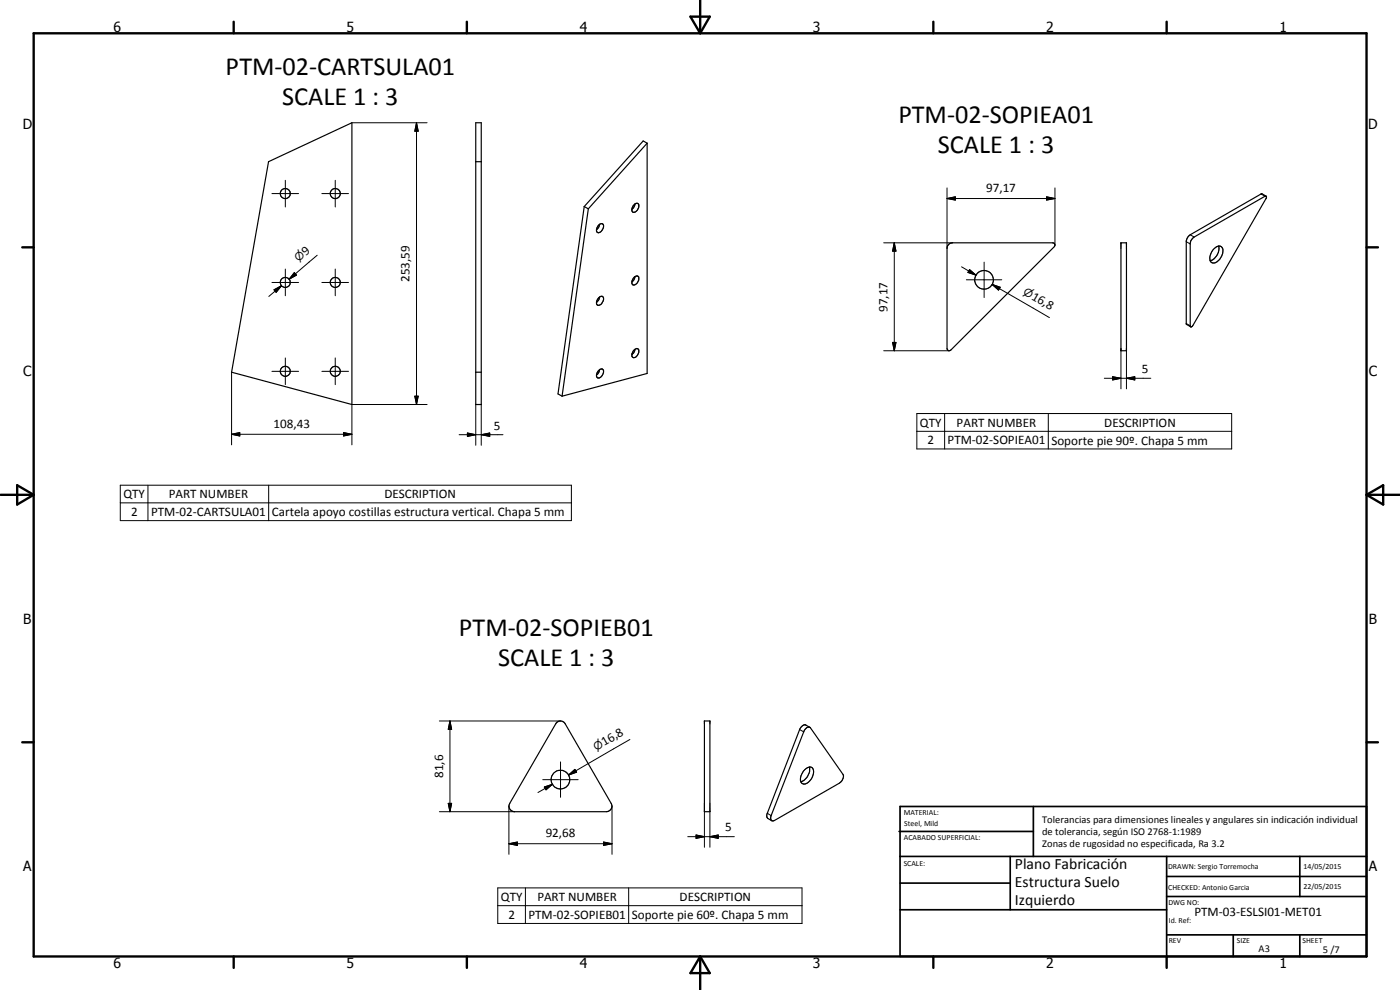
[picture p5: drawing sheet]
<svg xmlns="http://www.w3.org/2000/svg" width="420mm" height="297mm" viewBox="0 0 420 297" stroke-linecap="round" stroke-linejoin="round" font-family="sans-serif">
<g fill="none" stroke="#000" stroke-width=".35">
<path d="M142.8 36.8h1.6v84.6h-1.6zM80.6 48.5l25-11.7v84.6l-36.1-9.7zM142.8 48.5h1.6M194.2 43l-1.2-.7-17.7 19.7M194.2 43l-17.6 19.7M194.2 43v69.1l-25.5 6.8M379.9 58.8l-1.1-.6h-.4l-21.2 12.2-.8 .8-.4 1.1v24.9l1.3 .8M175.3 62l-7.8 56.2 1.2 .7M175.3 62l1.3 .7M176.6 62.7l-7.9 56.2M179.7 67.6a.8 .8 0 0 1 .7-.5 .8 .8 0 0 1 .7 .5 1.9 1.9 0 0 1-1.8 2.2 1.6 1.6 0 0 1 .4-2.2zM179.9 67.3l-.2 .8-.7 .8"/>
<path d="M190.4 61.3l1-.3a1.72 1.72 0 0 1-1 2.7h-.1a.87 .87 0 0 1-.8-.6 .87 .87 0 0 1 .3-.9zM190.6 61.2l-.4 1-.6 .6M284.8 73.2l1.1-.3h30h.4l.3 .5-.2 .6-31 31a.66 .66 0 0 1-.8 .2 .66 .66 0 0 1-.4-.6v-30.1l.1-.5zM336.4 72.9h1.7v32.3h-1.7zM358 71.5l21.6-12.6h.4l.1 .6-22.1 38.2-.6 .4-.2-.2v-25zM364.2 74.8l.3-.3a1.38 1.38 0 0 1 1.8-.6 1.38 1.38 0 0 1 .7 1.8 3.6 3.6 0 0 1-2.9 3.2 1.41 1.41 0 0 1-1-2zM365.7 73.8a3.8 3.8 0 0 1-2.5 4.4M179.7 89.4l1-.5a1.47 1.47 0 0 1-.2 2.3 .82 .82 0 0 1-.8 .4 .82 .82 0 0 1-.7-.5l.2-1zM179.9 89.1l-.2 .8-.7 .8M190.3 83.2a.79 .79 0 0 1 .7-.4 .79 .79 0 0 1 .7 .5 1.76 1.76 0 0 1-1.8 2.2l-.3-.5a2.07 2.07 0 0 1 .7-1.8zM190.6 83l-.4 1-.6 .6M142.8 111.7h1.6"/>
<path d="M179.7 111.2l.8-.5a1.01 1.01 0 0 1 .7 .8 1.01 1.01 0 0 1-.4 1 .94 .94 0 0 1-.7 .9 .94 .94 0 0 1-1.1-.5l.2-1zM179.9 110.9l-.2 .8-.7 .8M190.4 104.9l.9-.3a1.58 1.58 0 0 1-.4 2.5l-.8 .2-.5-.5a2.14 2.14 0 0 1 .8-1.9zM190.6 104.8l-.4 1-.6 .6M167 216.9a1.6 1.6 0 0 1 2.6 .3l13.8 23.8a1.65 1.65 0 0 1-1.4 2.5h-27.6a1.68 1.68 0 0 1-1.4-2.5zM211.4 216.3h1.7v27.2h-1.7zM241.7 218.8a1.1 1.1 0 0 1 1.4-.5l9.9 14a2.23 2.23 0 0 1-1 2.6l-19.6 11.3-.8 .1a1.13 1.13 0 0 1-.2-1.6zM243 218.2l-1.2-.6a1.58 1.58 0 0 0-1.8 1.3l-9.8 25.4 .1 1.1 1.3 .9M241.2 231.3a2.04 2.04 0 0 1 2.6-.9 3.5 3.5 0 0 1-2.6 4.8 1.83 1.83 0 0 1-.6-2.8zM242.9 230.1a4 4 0 0 1-2.5 4.5"/>
<circle cx="85.6" cy="58.1" r="1.51"/>
<circle cx="100.6" cy="58.1" r="1.51"/>
<circle cx="85.6" cy="84.8" r="1.51"/>
<circle cx="100.6" cy="84.8" r="1.51"/>
<circle cx="295.4" cy="84" r="2.81"/>
<circle cx="85.6" cy="111.4" r="1.51"/>
<circle cx="100.6" cy="111.4" r="1.51"/>
<circle cx="168.2" cy="233.9" r="2.8"/>
</g>
<g fill="none" stroke="#000" stroke-width=".3">
<path d="M105.6 36.8h22.6M125 36.8l.5 2.6h-1zM125 36.8v84.6M81.6 58.1h8M85.6 54.1v8M96.6 58.1h8M100.6 54.1v8M284.2 59.6l2.5-.5v.9zM284.2 59.6h32.4M284.2 56.4v18.1M314.1 59.1l2.5 .5-2.5 .4zM316.6 56.4v17.1"/>
<path d="M378.4 58.2l1.2 .7M95.2 76.6l-8.4 7.2M265.2 72.9h20.7M268.4 72.9l.5 2.5h-1zM268.4 72.9v32.3M295.3 78.7v10.6M356 72.5l1.2 .7M357.2 70.4l1.2 .7M81.6 84.8h8M82.2 87l2.3-1.3-1.6 2zM84.5 85.7l-3.8 3.2M85.6 80.7v8"/>
<path d="M88.3 81.8l.7 .7-2.2 1.3zM88.7 82.2l-1.9 1.6M96.6 84.8h8M100.6 80.7v8M288.6 80.1l4.3 2.4M290 83.9h10.6M291 80.9l1.9 1.6-2.4-.8zM297.8 85.3l2.4 .9-.5 .8zM297.8 85.3l2.1 1.3M297.8 85.3l17.1 10M356 97.1l1.2 .6M69.5 111.7v21.8"/>
<path d="M81.6 111.4h8M85.6 107.4v8M96.6 111.4h8M100.6 107.4v8M124.5 118.9h1l-.5 2.5zM265.2 105.2h19.7M267.9 102.7h1l-.5 2.5zM331.4 113.5h14M333.9 113l2.5 .5-2.5 .5zM336.4 104.6v12.1M338.1 113.5l2.5-.5v1zM338.1 104.6v12.1"/>
<path d="M69.5 130.3l2.5-.5v1zM69.5 130.3h36.1M103.1 129.8l2.5 .5-2.5 .5zM128.2 121.4h-22.6v12.1M137.8 130.4h13.1M140.3 129.9l2.5 .5-2.5 .5zM142.8 121.4v12.2M144.4 130.4l2.6-.5v1zM144.4 121.4v12.2M275.2 124.1h94.4v10.6h-94.4zM275.2 129.4h94.4M283.5 124.1v10.6"/>
<path d="M314.6 124.1v10.6M36.1 145.6h135.4v10.6h-135.4zM36.1 150.9h135.4M44.4 145.6v10.6M80.6 145.6v10.6M131.9 216.3h36.3M135 216.3l.5 2.5h-1zM135 216.3v27.2M240 218.9l1.2 .7M162.9 233.9h10.6M163.4 236.1l2.4-.8-1.9 1.7zM165.8 235.3l-4.4 2.5"/>
<path d="M168.2 228.6v10.6M170.6 232.5l1.9-1.7 .5 .9zM172.8 231.3l-2.2 1.2M189 221.9l-18.4 10.6M131.9 243.5h22.5M134.5 241h1l-.5 2.5zM152.7 253.2l2.6-.6v1.1zM152.7 253.2h31M152.7 241.9v14.4M181.1 252.6l2.6 .6-2.6 .5zM183.7 241.9v14.4M206.4 251h14"/>
<path d="M208.9 250.5l2.5 .5-2.5 .5zM211.4 243.5v10.7M213.1 251l2.4-.5v1zM213.1 243.5v10.7M230.3 244l1.1 .7M149.4 266.4h91.3v10.7h-91.3zM149.4 271.7h91.3M157.7 266.4v10.7M188.7 266.4v10.7"/>
</g>
<g fill="none" stroke="#000" stroke-width=".71">
<path d="M10.1 10h400v277h-400zM70.1 6.5v3.5M140.1 6.5v3.5M207.2 5h5.8l-2.9 5zM210.1 0v10M280.1 6.5v3.5M350.1 6.5v3.5M6.7 74.2h3.4M410.1 74.2h3.4M.2 148.5h9.9M5.2 145.6l4.9 2.9-4.9 2.9zM410.1 148.5h10"/>
<path d="M410.1 148.5l5-2.9v5.8zM6.7 222.7h3.4M410.1 222.7h3.4M70.1 287v3.4M140.1 287v3.4M210.1 287v10M210.1 287l2.9 5h-5.8zM280.1 287v3.4M350.1 287v3.4"/>
</g>
<g fill="none" stroke="#000" stroke-width=".51">
<path d="M269.8 249.5h40.3M270.1 242h140v45h-140zM270.1 257h140M303.2 257v16M310.1 242v15M350.1 257v30M390.1 257v12M270.1 265h33.1M270.1 273h80M350.1 269h60M350.1 263h60M350.1 280.5h60"/>
<path d="M370.1 280.5v6.5M390.1 280.5v6.5"/>
</g>
<g fill="#000">
<path d="M125 36.8l.5 2.6h-1zM284.2 59.6l2.5-.5v.9zM268.4 72.9l.5 2.5h-1zM314.1 59.1l2.5 .5-2.5 .4zM82.2 87l2.3-1.3-1.6 2zM88.3 81.8l.7 .7-2.2 1.3zM291 80.9l1.9 1.6-2.4-.8zM297.8 85.3l2.4 .9-.5 .8zM124.5 118.9h1l-.5 2.5zM267.9 102.7h1l-.5 2.5zM333.9 113l2.5 .5-2.5 .5zM338.1 113.5l2.5-.5v1z"/>
<path d="M69.5 130.3l2.5-.5v1zM103.1 129.8l2.5 .5-2.5 .5zM140.3 129.9l2.5 .5-2.5 .5zM144.4 130.4l2.6-.5v1zM135 216.3l.5 2.5h-1zM163.4 236.1l2.4-.8-1.9 1.7zM170.6 232.5l1.9-1.7 .5 .9zM134.5 241h1l-.5 2.5zM152.7 253.2l2.6-.6v1.1zM181.1 252.6l2.6 .6-2.6 .5zM208.9 250.5l2.5 .5-2.5 .5zM213.1 251l2.4-.5v1z"/>
</g>
<g font-size="7.9">
<text x="67.7" y="22.4">PTM-02-CARTSULA01</text>
<text x="84.7" y="31.4">SCALE 1 : 3</text>
<text x="269.6" y="36.9">PTM-02-SOPIEA01</text>
<text x="281.5" y="45.8">SCALE 1 : 3</text>
<text x="137.7" y="190.9">PTM-02-SOPIEB01</text>
<text x="149.5" y="199.9">SCALE 1 : 3</text>
</g>
<g font-size="4.7">
<text x="304.6" y="260.8">Plano Fabricación</text>
<text x="304.6" y="266.2">Estructura Suelo</text>
<text x="304.6" y="271.6">Izquierdo</text>
</g>
<g font-size="4.2">
<text x="34" y="9.6">6</text>
<text x="104" y="9.6">5</text>
<text x="174" y="9.6">4</text>
<text x="244" y="9.6">3</text>
<text x="314" y="9.6">2</text>
<text x="384" y="9.6">1</text>
<text x="6.8" y="38.7">D</text>
<text x="410.6" y="38.7">D</text>
<text x="7" y="112.9">C</text>
<text x="410.8" y="112.9">C</text>
<text x="7" y="187.1">B</text>
<text x="410.8" y="187.1">B</text>
<text x="7" y="261.4">A</text>
<text x="410.8" y="261.4">A</text>
<text x="34" y="290.4">6</text>
<text x="104" y="290.4">5</text>
<text x="174" y="290.4">4</text>
<text x="244" y="290.4">3</text>
<text x="314" y="290.4">2</text>
<text x="384" y="290.4">1</text>
</g>
<g font-size="3.9">
<text x="295.9" y="57.5">97,17</text>
<text x="91.8" y="76.8" transform="rotate(-40 91.8 76.8)">9</text>
<text x="122.9" y="84.6" transform="rotate(-90 122.9 84.6)">253,59</text>
<text x="309.3" y="89.6" transform="rotate(30 309.3 89.6)">16,8</text>
<text x="266.3" y="93.6" transform="rotate(-90 266.3 93.6)">97,17</text>
<text x="342.6" y="112">5</text>
<text x="82.1" y="128.3">108,43</text>
<text x="148.2" y="128.9">5</text>
<text x="276.1" y="128">QTY</text>
<text x="287.1" y="128">PART NUMBER</text>
<text x="331.4" y="128">DESCRIPTION</text>
<text x="278.3" y="133.3">2</text>
<text x="284.3" y="133.3">PTM-02-SOPIEA01</text>
<text x="315.5" y="133.4">Soporte pie 90º. Chapa 5 mm</text>
<text x="37" y="149.5">QTY</text>
<text x="50.6" y="149.5">PART NUMBER</text>
<text x="115.3" y="149.5">DESCRIPTION</text>
<text x="39.3" y="154.8">2</text>
<text x="45.3" y="154.8">PTM-02-CARTSULA01</text>
<text x="81.6" y="154.9">Cartela apoyo costillas estructura vertical. Chapa 5 mm</text>
<text x="181.3" y="223.9" transform="rotate(-30 181.3 223.9)">16,8</text>
<text x="133" y="233.4" transform="rotate(-90 133 233.4)">81,6</text>
<text x="163.8" y="251.1">92,68</text>
<text x="217.6" y="249.5">5</text>
<text x="150.3" y="270.3">QTY</text>
<text x="152.6" y="275.6">2</text>
<text x="158.6" y="275.6">PTM-02-SOPIEB01</text>
<text x="161.3" y="270.3">PART NUMBER</text>
<text x="189.6" y="275.7">Soporte pie 60º. Chapa 5 mm</text>
<text x="204" y="270.3">DESCRIPTION</text>
<text x="358.5" y="275">PTM-03-ESLSI01-MET01</text>
</g>
<g font-size="3.3">
<text x="89.6" y="78.6" transform="rotate(-40 89.6 78.6)">⌀</text>
<text x="306.9" y="88.2" transform="rotate(30 306.9 88.2)">⌀</text>
<text x="178.9" y="225.3" transform="rotate(-30 178.9 225.3)">⌀</text>
</g>
<g font-size="3.1">
<text x="312.7" y="246.8">Tolerancias para dimensiones lineales y angulares sin indicación individual</text>
<text x="312.7" y="250.4">de tolerancia, según ISO 2768-1:1989</text>
<text x="312.7" y="254">Zonas de rugosidad no especificada, Ra 3.2</text>
<text x="377.7" y="285.6">A3</text>
<text x="397" y="285.9">5 /7</text>
</g>
<g font-size="2.4">
<text x="271.2" y="244.4">MATERIAL:</text>
<text x="271.3" y="252">ACABADO SUPERFICIAL:</text>
<text x="271.4" y="247.9">Steel, Mild</text>
<text x="271.2" y="259.7">SCALE:</text>
<text x="350.6" y="260.8">DRAWN: Sergio Torremocha</text>
<text x="391.2" y="260.6">14/05/2015</text>
<text x="350.6" y="267">CHECKED: Antonio Garcia</text>
<text x="391.2" y="266.7">22/05/2015</text>
<text x="350.6" y="271.4">DWG NO:</text>
<text x="350.8" y="276.9">Id. Ref:</text>
<text x="350.8" y="282.8">REV</text>
<text x="371.2" y="282.9">SIZE</text>
<text x="390.9" y="282.9">SHEET</text>
</g>
</svg>
